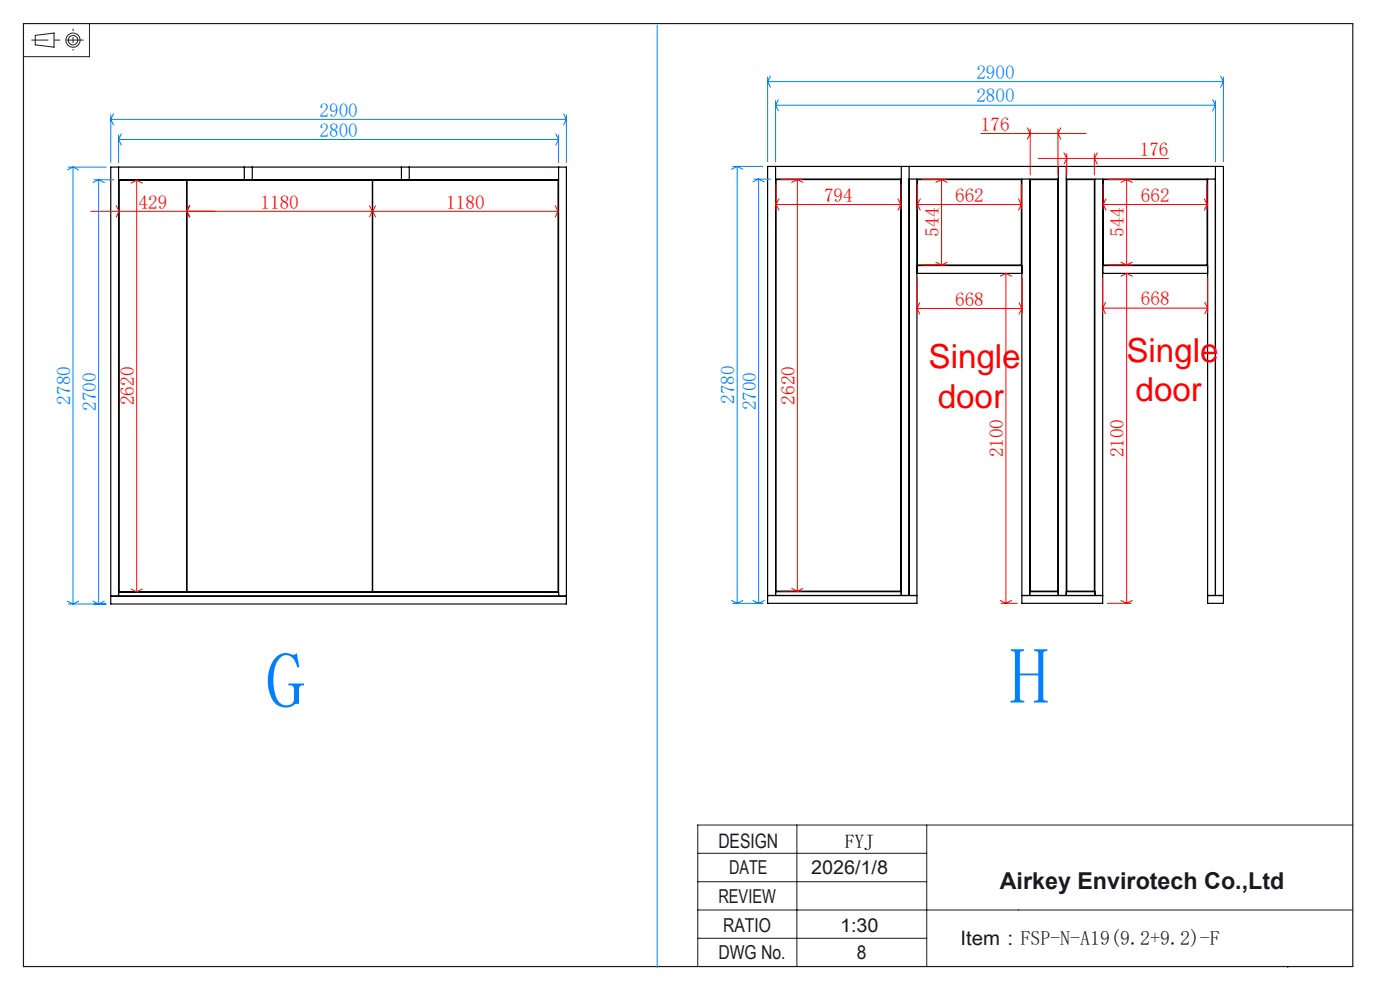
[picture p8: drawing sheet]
<svg xmlns="http://www.w3.org/2000/svg" width="297mm" height="210mm" viewBox="0 0 297 210" stroke-linecap="round" stroke-linejoin="round" font-family="sans-serif">
<g fill="none" stroke="#191924" stroke-width=".21">
<path d="M7.5 7.5l4-.5v3l-4-.5zM19 5v7h-14M169.1 175v30M196.6 175v30M287 175h-139v30M148 187h48.6M148 193h139M148 181h48.6M148.1 199h48.5M273.2 205v.2"/>
<circle cx="15.5" cy="8.5" r="1.01"/>
<circle cx="15.5" cy="8.5" r="1.5"/>
</g>
<path d="M15.5 6.1v4.6" fill="none" stroke="#191924" stroke-width=".21" stroke-dasharray="30.5 1.3 1.3 1.3" stroke-dashoffset="30" stroke-linecap="butt"/>
<path d="M17.7 8.5h-11" fill="none" stroke="#191924" stroke-width=".21" stroke-dasharray="30.5 1.3 1.3 1.3" stroke-dashoffset="26.8" stroke-linecap="butt"/>
<path d="M5 5h282v200h-282z" fill="none" stroke="#191924" stroke-width=".25"/>
<g fill="none" stroke="#000" stroke-width=".25">
<path d="M23.5 35.4h96.7v92.7h-96.7zM25.2 38.1h93.3M25.2 35.4v91.1M25.3 38.2h14.3v87.3h-14.3zM39.7 38.2h39.3v87.3h-39.3zM51.8 35.4v2.7M53.5 35.4v2.7M79.1 38.2h39.3v87.3h-39.3zM85.2 35.4v2.7M86.8 35.4v2.7M118.5 35.4v91.1M164.5 38h26.7"/>
<path d="M164.5 35.3v91M164.6 38.1h26.5v87.3h-26.5zM191.2 35.3v91M192.9 38h31.6M192.9 35.3v91M194.5 38v90h-31.7v-92.7h96.7v92.7h-3.3v-90M194.6 38.1h22.1v18.1h-22.1zM216.8 38v90h17.1v-90M218.4 38v88.3M218.5 38.1h5.9v87.3h-5.9zM224.5 35.3v91M226.2 38h31.6"/>
<path d="M226.2 35.3v91M226.3 38.1h5.9v87.3h-5.9zM232.3 38v88.3M234 38.1h22.1v18.1h-22.1zM257.8 35.3v91M194.5 58h22.3M194.5 56.3h22.3M233.9 58h22.3M233.9 56.3h22.3M23.5 126.5h96.7M25.2 125.7h93.3M162.8 126.3h31.7"/>
<path d="M164.5 125.5h26.7M216.8 126.3h17.1M218.4 125.5h6.1M226.2 125.5h6.1M256.2 126.3h3.3"/>
</g>
<g fill="none" stroke="#f00" stroke-width=".21">
<path d="M29 38.2v87.3M29 38.2l1.2 .6M29 38.2l-1.2 .6M164.6 39.1v5.3M165.6 38.1h4.5M169.2 38.1v87.3M169.2 38.1l1.2 .6M169.2 38.1l-1.2 .6M191.1 39.1v5.3M194.6 39.1v5.3M195.6 38.1h5.1M199.7 38.1v18.1"/>
<path d="M199.7 38.1l1.2 .6M199.7 38.1l-1.2 .6M208.1 28.3h22.3M216.7 39.1v5.3M217.9 27.1l.6 1.2-.6 1.2M218.5 27.3v9.8M220.3 33.6h27.6M224.4 27.3v9.8M225 27.1l-.6 1.2 .6 1.2M225.7 32.4l.6 1.2-.6 1.2M226.3 32.6v4.5M232.2 32.6v4.5"/>
<path d="M232.8 32.4l-.6 1.2 .6 1.2M234 39.1v5.3M235 38.1h5M239 38.1v18.1M239 38.1l1.2 .6M239 38.1l-1.2 .6M256.1 39.1v5.3M19.3 44.8h59.7M24.7 43.6l.6 1.2-.6 1.2M40.2 43.6l-.6 1.2 .6 1.2M40.3 43.6l-.6 1.2 .6 1.2M78.4 43.6l.6 1.2"/>
<path d="M79 44.8l-.6 1.2M79.1 44.8h39.3M79.1 44.8l.6 1.2M79.7 43.6l-.6 1.2M117.8 43.6l.6 1.2M118.4 44.8l-.6 1.2M164.6 43.4h26.5M164.6 43.4l.6 1.2M165.2 42.2l-.6 1.2M190.5 42.2l.6 1.2M191.1 43.4l-.6 1.2M194.5 59v7.5"/>
<path d="M194.6 43.4h22.1M194.6 43.4l.6 1.2M195.2 42.2l-.6 1.2M195.6 56.2h5.1M198.5 55.6l1.2 .6M200.9 55.6l-1.2 .6M213.4 58v70M213.4 58l1.2 .6M213.4 58l-1.2 .6M216.1 42.2l.6 1.2M216.7 43.4l-.6 1.2M216.8 59v7.5"/>
<path d="M233.9 59v7.3M234 43.4h22.1M234 43.4l.6 1.2M234.6 42.2l-.6 1.2M235 56.2h5M237.8 55.6l1.2 .6M239 58v70M239 58l1.2 .6M239 58l-1.2 .6M240.2 55.6l-1.2 .6M255.5 42.2l.6 1.2M256.1 43.4l-.6 1.2"/>
<path d="M256.2 59v7.3M194.5 65.4h22.3M194.5 65.4l.6 1.2M195.1 64.2l-.6 1.2M216.2 64.2l.6 1.2M216.8 65.4l-.6 1.2M233.9 65.4h22.3M233.9 65.4l.6 1.2M234.5 64.2l-.6 1.2M255.6 64.2l.6 1.2M256.2 65.4l-.6 1.2M27.8 124.9l1.2 .6"/>
<path d="M30.2 124.9l-1.2 .6M165.6 125.4h4.5M168 124.8l1.2 .6M170.4 124.8l-1.2 .6M212.2 127.4l1.2 .6M212.4 128h3.4M214.6 127.4l-1.2 .6M234.9 128h5.1M237.8 127.4l1.2 .6M240.2 127.4l-1.2 .6"/>
</g>
<g fill="none" stroke="#0080ff" stroke-width=".21">
<path d="M139.4 5.3v200M162.8 16.3v18M162.8 17.3h96.7M162.8 17.3l.6 1.2M163.4 16.1l-.6 1.2M258.9 16.1l.6 1.2M259.5 16.3v18M259.5 17.3l-.6 1.2M14.5 35.4h8M15.5 35.4v92.7M15.5 35.4l1.2 .6M15.5 35.4l-1.2 .6"/>
<path d="M19.9 38.1h4.3M20.9 38.1v90M20.9 38.1l1.2 .6M20.9 38.1l-1.2 .6M23.5 24.3v10.2M23.5 25.3h96.7M23.5 25.3l.6 1.2M24.1 24.1l-.6 1.2M25.2 28.6v5.9M25.2 29.6h93.3M25.2 29.6l.6 1.2M25.8 28.4l-.6 1.2"/>
<path d="M117.9 28.4l.6 1.2M118.5 28.6v5.9M118.5 29.6l-.6 1.2M119.6 24.1l.6 1.2M120.2 24.3v10.2M120.2 25.3l-.6 1.2M155.4 35.3h6.5M156.4 35.3v92.7M156.4 35.3l1.2 .6M156.4 35.3l-1.2 .6M159.9 38h3.6M160.9 38v90"/>
<path d="M160.9 38l1.2 .6M160.9 38l-1.2 .6M164.5 21.3v13M164.5 22.3h93.3M164.5 22.3l.6 1.2M165.1 21.1l-.6 1.2M257.2 21.1l.6 1.2M257.8 21.3v13M257.8 22.3l-.6 1.2M14.3 127.5l1.2 .6M14.5 128.1h8M16.7 127.5l-1.2 .6"/>
<path d="M19.7 127.5l1.2 .6M22.1 127.5l-1.2 .6M155.2 127.4l1.2 .6M155.4 128h6.5M157.6 127.4l-1.2 .6M159.7 127.4l1.2 .6M162.1 127.4l-1.2 .6"/>
</g>
<g font-size="16.9" fill="#0080ff">
<text x="214.1" y="149.3">H</text>
<text x="56.3" y="150.2">G</text>
</g>
<g font-size="7" fill="#f00">
<text x="239" y="76.7">Single</text>
<text x="197" y="78.1">Single</text>
<text x="198.9" y="86.5">door</text>
<text x="240.9" y="85.1">door</text>
</g>
<text font-size="4.9" fill="#191924" x="212.1" y="188.6">Airkey Envirotech Co.,Ltd</text>
<g font-size="4.2" fill="#191924">
<text x="152.4" y="179.9">DESIGN</text>
<text x="203.8" y="200.4">Item：FSP-N-A19(9.2+9.2)-F</text>
</g>
<g font-size="4.1" fill="#0080ff">
<text x="207.1" y="16.7">2900</text>
<text x="207.1" y="21.7">2800</text>
<text x="67.8" y="24.7">2900</text>
<text x="67.8" y="29">2800</text>
<text x="14.9" y="85.8" transform="rotate(-90 14.9 85.8)">2780</text>
<text x="20.4" y="87.2" transform="rotate(-90 20.4 87.2)">2700</text>
<text x="155.8" y="85.7" transform="rotate(-90 155.8 85.7)">2780</text>
<text x="160.4" y="87" transform="rotate(-90 160.4 87)">2700</text>
</g>
<g font-size="4.1" fill="#f00">
<text x="208.1" y="27.7">176</text>
<text x="241.8" y="33">176</text>
<text x="29.4" y="44.2">429</text>
<text x="55.3" y="44.2">1180</text>
<text x="94.7" y="44.2">1180</text>
<text x="174.8" y="42.8">794</text>
<text x="202.6" y="42.8">662</text>
<text x="242" y="42.8">662</text>
<text x="199.2" y="50.2" transform="rotate(-90 199.2 50.2)">544</text>
<text x="238.4" y="50.2" transform="rotate(-90 238.4 50.2)">544</text>
<text x="202.6" y="64.9">668</text>
<text x="242" y="64.8">668</text>
<text x="28.5" y="85.9" transform="rotate(-90 28.5 85.9)">2620</text>
<text x="168.6" y="85.8" transform="rotate(-90 168.6 85.8)">2620</text>
<text x="212.8" y="97" transform="rotate(-90 212.8 97)">2100</text>
<text x="238.4" y="97" transform="rotate(-90 238.4 97)">2100</text>
</g>
<text font-size="4.1" x="179.2" y="179.9">FYJ</text>
<g font-size="4.1" fill="#191924">
<text x="154.7" y="185.5">DATE</text>
<text x="172.1" y="185.5">2026/1/8</text>
<text x="152.4" y="191.5">REVIEW</text>
<text x="153.4" y="197.8">RATIO</text>
<text x="178.2" y="197.8">1:30</text>
<text x="152.4" y="203.4">DWG No.</text>
<text x="181.7" y="203.4">8</text>
</g>
</svg>
